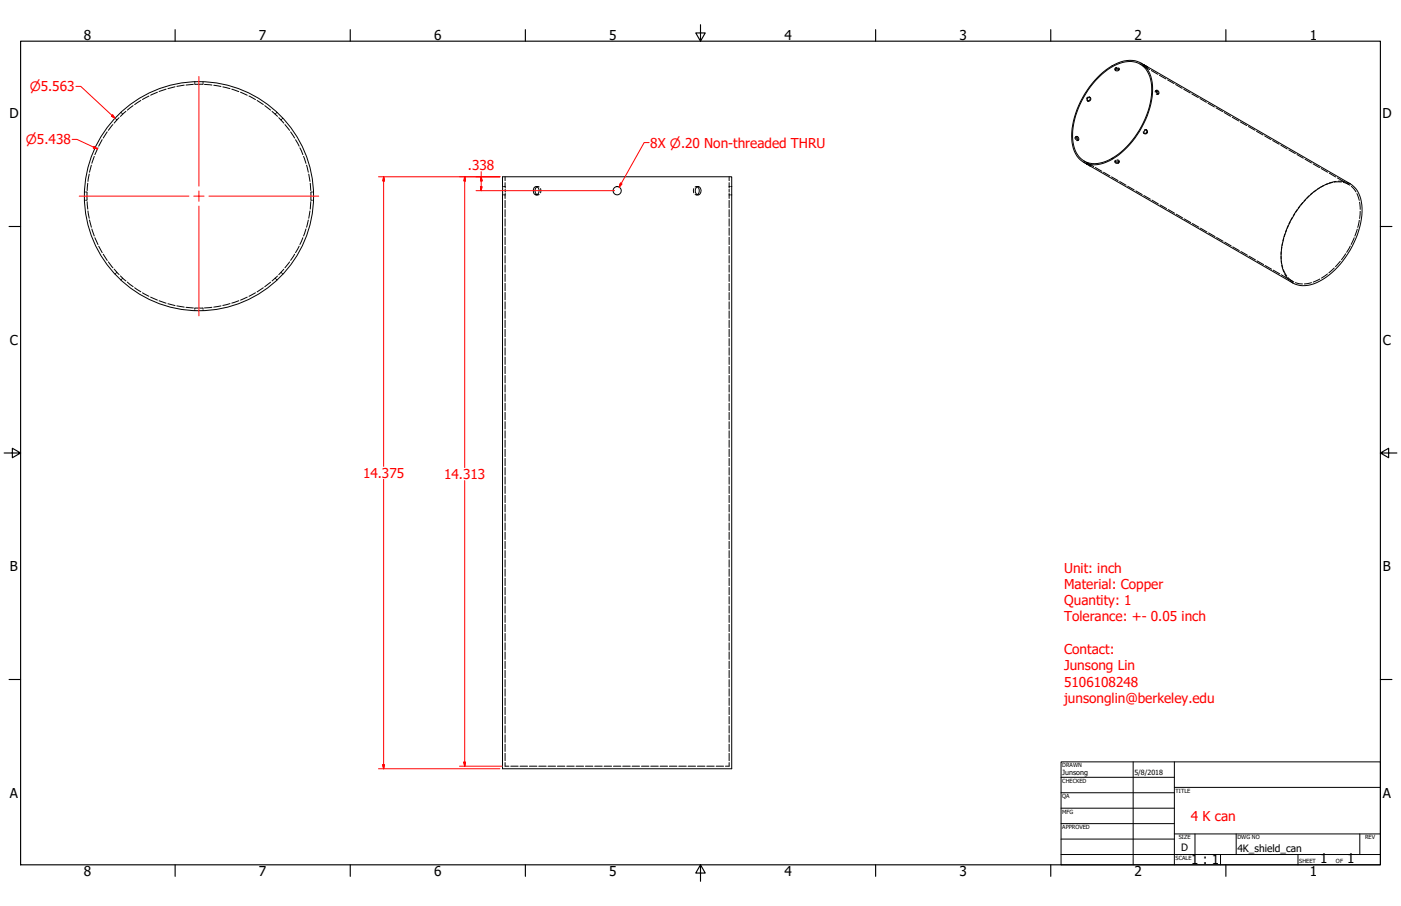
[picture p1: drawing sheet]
<svg xmlns="http://www.w3.org/2000/svg" width="864mm" height="559mm" viewBox="0 0 864 559" stroke-linecap="round" stroke-linejoin="round" font-family="sans-serif">
<!-- layer: Hidden (ANSI) -->
<g fill="none" stroke="#000" stroke-width=".62">
<path d="M703 40h1M92 59l-4 2M97 57l-4 2M102 55l-4 1M108 54l-4 1M114 53h-5M119 52h-4M120 50v1M120 51v1M120 52h5M125 50v1M125 51v1"/>
<path d="M126 52h5M132 53h4M137 54l5 1M143 55l4 2M148 57l4 2M153 59l4 2M670 60v1M671 60h1M672 60h.1M687 42h.1M687 43h.1M689 42h-2"/>
<path d="M689 42h1M690 43h.1M704 40l2 1M705 40v1M705 40h.1M705 40h1M706 41l1 1M706 41h.1M707 42l2 1M707 42h.1M707 41h.1M710 43l4 3"/>
<path d="M713 56h-1M713 56l-1 1M713 56h.1M714 58h.1M714 58h-1M715 46l4 3M720 49l4 3M725 52l4 2M730 55l4 2M735 58l4 2M70 77l-3 3M71 73h.1"/>
<path d="M72 74h.1M73 73l-3 3M74 69l1 1M75 70h1M78 69l-4 3M82 65l-4 3M87 62l-4 3M158 62l4 2M163 65l4 3M168 69l3 3M170 70h.1M171 69l-1 1"/>
<path d="M172 73l3 3M174 74h-1M174 73h.1M176 77l2 3M670 62h.1M671 62h.1M740 61l4 2M745 64l4 2M750 67l4 2M755 69l4 3M760 72l4 3M765 75l4 2"/>
<path d="M770 78l4 2M58 96l-1 5M60 91l-2 4M63 86l-2 4M66 81l-2 4M179 81l3 4M182 86l2 4M185 91l2 4M187 96l2 5M663 85v1M663 84h.1M664 84h-1"/>
<path d="M664 86v1M664 87h.1M665 86h.1M668 99l1 1M687 100h.1M688 99h-1M689 99h1M690 100h.1M705 81v1M705 82h1M705 82h.1M706 80h1"/>
<path d="M707 80h-2M707 80h.1M775 81l4 2M780 84l3 2M784 87l4 2M789 90l4 2M794 92l4 3M799 95l4 3M804 98l4 3M52 118h1M53 118h1M54 119v4"/>
<path d="M54 113v5M55 107l-1 5M56 102l-1 4M189 102l1 4M190 107l1 5M191 113l1 5M192 119v4M192 118h.1M193 118h.1M310 115h.1M311 115h.1M311 115v1"/>
<path d="M311 109v2M311 113v2M311 119v1M311 117v1M330 115h1M331 115h1M332 120h-1M333 116v3M428 116v3M428 120h2M429 115h1M430 115h-2"/>
<path d="M430 115h.1M449 115v1M449 117v1M449 119v1M449 115h1M449 109v2M449 113v2M451 115h.1M670 100l1 1M670 101h.1M670 100v1M670 101l1 1"/>
<path d="M671 101l3 2M672 102h.1M675 103l4 3M680 106l4 3M685 109l4 2M690 112l4 2M695 115l4 2M700 118l4 2M809 119l-3 3M809 101l4 2M811 117l-3 3M813 116l-3 2"/>
<path d="M814 104l4 2M816 114l-4 3M818 113l-4 2M819 107l4 2M821 113l-4 1M824 112l-5 1M824 110l4 2M825 112h4M827 112h-5M828 112l4 2M829 113l2 1M830 112l2 1"/>
<path d="M833 115l3 3M836 119l2 5M52 124h1M53 124h1M54 124v5M54 130l1 5M55 136l1 4M190 136l-1 4M191 130l-1 5M192 124l-1 5M192 124h.1M193 124h.1"/>
<path d="M310 120h.1M311 120h.1M311 120v2M311 124v4M311 129v5M311 135v5M330 120h1M331 120h1M429 120h1M430 120h.1M449 120h1M449 120v2"/>
<path d="M449 124v4M449 129v5M449 135v5M451 120h.1M705 121l4 2M710 123l4 3M715 126l4 3M720 129l4 3M725 132l4 2M730 135l4 2M735 138l4 2M794 139l-2 4"/>
<path d="M795 137l-2 4M797 134l-2 4M798 132l-2 4M800 129l-3 4M801 127l-2 4M803 125l-3 3M805 123l-3 3M807 121l-3 3M838 136l-1 4M838 125v4M838 130v5M57 141l1 5"/>
<path d="M58 147l2 4M61 152l2 4M64 157l2 4M182 157l-3 4M184 152l-2 4M187 147l-2 4M189 141l-2 5M311 141v4M311 146v5M311 152v5M311 158v4M449 141v4"/>
<path d="M449 146v5M449 152v5M449 158v4M740 141l4 2M745 144l4 2M750 146l4 3M755 149l4 3M760 152l4 3M765 155l4 2M770 158l4 2M790 158v4M790 155v5"/>
<path d="M790 152v5M791 150l-1 4M791 147l-1 4M792 144l-1 5M793 142l-1 4M830 157l-3 3M832 152l-2 4M835 147l-2 4M837 141l-2 5M67 162l3 3M70 166l3 3M71 169h.1"/>
<path d="M72 168h.1M74 170l4 3M75 172l-1 1M76 172h-1M78 174l4 3M83 177l4 3M162 177l-4 3M167 174l-4 3M170 172h.1M170 172l1 1M171 170l-3 3M173 168h1"/>
<path d="M174 169h.1M175 166l-3 3M178 162l-2 3M311 163v5M311 169v5M311 175v4M449 163v5M449 169v5M449 175v4M775 161l4 2M780 164l4 2M785 167l4 2"/>
<path d="M790 161l1 4M790 169l4 3M790 164l1 4M791 166l2 4M792 169l2 3M794 171l3 3M795 172l2 2M795 173l2 2M799 174l4 1M808 174l-4 1M814 172l-5 2M818 169l-3 3"/>
<path d="M822 165l-3 3M826 161l-3 3M88 181l4 2M93 183l4 2M98 185l4 2M104 187l4 1M109 189h5M115 190h4M120 190h.1M120 191v1M120 190h5M125 190h.1"/>
<path d="M125 191v1M131 190h-5M136 189h-4M142 187l-5 1M147 185l-4 2M152 183l-4 2M157 181l-4 2M311 180v5M311 186v5M311 192v4M311 197v5M449 180v5"/>
<path d="M449 186v5M449 192v4M449 197v5M311 203v5M311 209v4M311 215v4M449 203v5M449 209v4M449 215v4M311 220v5M311 226v4M311 232v4"/>
<path d="M311 237v5M449 220v5M449 226v4M449 232v4M449 237v5M311 243v5M311 249v4M311 254v5M449 243v5M449 249v4M449 254v5M311 260v5"/>
<path d="M311 266v4M311 271v5M311 277v5M449 260v5M449 266v4M449 271v5M449 277v5M311 283v4M311 288v5M311 294v5M311 300v4M449 283v4"/>
<path d="M449 288v5M449 294v5M449 300v4M311 305v5M311 311v5M311 317v4M449 305v5M449 311v5M449 317v4M311 323v4M311 328v5M311 334v4"/>
<path d="M311 340v4M449 323v4M449 328v5M449 334v4M449 340v4M311 345v5M311 351v4M311 357v4M449 345v5M449 351v4M449 357v4M311 362v5"/>
<path d="M311 368v5M311 374v4M311 379v5M449 362v5M449 368v5M449 374v4M449 379v5M311 385v5M311 391v4M311 396v5M449 385v5M449 391v4"/>
<path d="M449 396v5M311 402v5M311 408v4M311 413v5M311 419v5M449 402v5M449 408v4M449 413v5M449 419v5M311 425v4M311 431v4M311 436v5"/>
<path d="M449 425v4M449 431v4M449 436v5M311 442v4M311 448v4M311 453v5M311 459v4M449 442v4M449 448v4M449 453v5M449 459v4M311 470v3h3"/>
<path d="M311 465v4M315 473h4M321 473h4M326 473h5M332 473h5M338 473h4M344 473h4M349 473h5M355 473h5M361 473h4M367 473h4M372 473h5"/>
<path d="M378 473h5M384 473h4M390 473h4M395 473h5M401 473h5M407 473h4M413 473h4M418 473h5M424 473h5M430 473h5M436 473h4M441 473h5"/>
<path d="M449 470v3h-2M449 465v4"/>
</g>
<!-- layer: Visible (ANSI) -->
<g fill="none" stroke="#000" stroke-width=".62">
<path d="M703 39l4 2h-1M676 49a29 29 0 0 1 23-11 14 14 0 0 1 11 15 52 52 0 0 1-28 46 14 14 0 0 1-21-12 52 52 0 0 1 15-38zM676 48a28 28 0 0 1 24-11 15 15 0 0 1 10 16 53 53 0 0 1-28 47 14 14 0 0 1-21-12 53 53 0 0 1 15-40zM687 43a1.1 1.1 0 0 1 2-1 1.1 1.1 0 0 1 0 1l-1 1zM687 43h2h1M707 41l125 72a19 19 0 0 1 7 20 54 54 0 0 1-29 42 15 15 0 0 1-13 0l-125-73M713 56a1 1 0 0 1 1 0 1 1 0 0 1 0 2zM713 56l1 1v1M672 60a1.4 1.4 0 0 1 0 2 1.4 1.4 0 0 1-2 0M663 84l1 2M664 84a1.1 1.1 0 0 1 1 1 1.1 1.1 0 0 1-1 1l-1-1zM687 100a1.1 1.1 0 0 1 2-1 1.1 1.1 0 0 1 0 2h-1z"/>
<path d="M687 100h3M707 80a1.3 1.3 0 0 1 0 2 1.3 1.3 0 0 1-2 0M310 109h141v365h-141zM329 116a1.8 1.8 0 0 1 2-1 1.8 1.8 0 0 1 1 3 1.9 1.9 0 0 1-2 2 1.9 1.9 0 0 1-1-2zM331 115a3 3 0 0 0 0 5M429 116a2.2 2.2 0 0 1 3 0 2.2 2.2 0 0 1 0 3l-1 1a2.4 2.4 0 0 1-3-1 2.4 2.4 0 0 1 1-3zM430 115a3 3 0 0 1 0 5M668 100l4 2h-1"/>
<circle cx="671" cy="61" r="1.2"/>
<circle cx="706" cy="81" r="1.2"/>
<circle cx="380" cy="118" r="2.6"/>
<circle cx="123" cy="121" r="71"/>
</g>
<!-- layer: Border (ANSI) -->
<g fill="none" stroke="#000" stroke-width=".7">
<path d="M108 18v7M216 18v7M324 18v7M432 15v10l-3-5h6l-3 5M540 18v7M648 18v7M756 18v7M13 25h838v508h-838zM6 140h7M851 140h7M3 279h10l-5-3v6l5-3M851 279l5 3v-6l-5 3h10"/>
<path d="M6 419h7M851 419h7M108 533v8M216 533v8M324 533v8M432 533l3 5h-6l3-5v11M540 533v8M648 533v8M756 533v8"/>
</g>
<!-- layer: Title (ANSI) -->
<g fill="none" stroke="#000" stroke-width=".62">
<path d="M654 470h197v63h-197zM654 479h70M698 470v63M724 470v63M654 489h70M654 498h70M724 486h127M654 508h70M654 518h70M724 514h127M737 514v13M762 514v13"/>
<path d="M838 514v13M654 527h197M752 527v6M800 527v6"/>
</g>
<!-- layer: Dimension (ANSI) -->
<g fill="none" stroke="#f00" stroke-width=".62">
<path d="M47 53h3l21 20M69 71l2 2-2-1zM44 86h3l13 6M58 90l2 2-2-1zM233 109h75M236 109l1 3h-1zM236 109v179M286 109l1 3h-1zM286 109v179M293 118h86M296 115h1v3zM297 109v3h-1z"/>
<path d="M297 106v12M236 296v178M286 296v177M233 474h75M236 472h1l-1 2zM283 473h27M286 470h1l-1 3z"/>
</g>
<g fill="#f00" stroke="#f00" stroke-width=".62">
<path d="M236 109l1 3z"/>
<path d="M236 109l1 3h-1z"/>
<path d="M236 472v2z"/>
<path d="M236 472h1l-1 2z"/>
<path d="M297 109v3z"/>
<path d="M297 109v3h-1z"/>
<path d="M296 115l1 3z"/>
<path d="M296 115h1v3z"/>
<path d="M286 109l1 3z"/>
<path d="M286 109l1 3h-1z"/>
<path d="M286 470v3z"/>
<path d="M286 470h1l-1 3z"/>
<path d="M69 72l2 1z"/>
<path d="M69 71l2 2-2-1z"/>
<path d="M58 91l2 1z"/>
<path d="M58 90l2 2-2-1z"/>
</g>
<!-- layer: Symbol (ANSI) -->
<path d="M400 88h-3l-15 27M382 113h1l-1 2z" fill="none" stroke="#f00" stroke-width=".62"/>
<g fill="#f00" stroke="#f00" stroke-width=".62">
<path d="M382 113v2z"/>
<path d="M382 113h1l-1 2z"/>
</g>
<!-- layer: Center Mark (ANSI) -->
<path d="M123 47v68M123 118v6M49 121h67M119 121h7M123 127v68M129 121h67" fill="none" stroke="#f00" stroke-width=".62"/>
<g font-size="8.4">
<text x="52" y="24">8</text>
<text x="160" y="24">7</text>
<text x="268" y="24">6</text>
<text x="376" y="24">5</text>
<text x="483" y="24">4</text>
<text x="591" y="24">3</text>
<text x="699" y="24">2</text>
<text x="807" y="24">1</text>
<text x="6" y="73">D</text>
<text x="852" y="73">D</text>
<text x="6" y="213">C</text>
<text x="852" y="213">C</text>
<text x="6" y="352">B</text>
<text x="852" y="352">B</text>
<text x="6" y="492">A</text>
<text x="852" y="492">A</text>
<text x="734" y="533">1 : 1</text>
<text x="814" y="533">1</text>
<text x="830" y="533">1</text>
<text x="52" y="541">8</text>
<text x="160" y="541">7</text>
<text x="268" y="541">6</text>
<text x="376" y="541">5</text>
<text x="483" y="541">4</text>
<text x="591" y="541">3</text>
<text x="699" y="541">2</text>
<text x="807" y="541">1</text>
</g>
<g font-size="8.4" fill="#f00">
<text x="401" y="91">8X ⌀.20 Non-threaded THRU</text>
<text x="288" y="105">.338</text>
<text x="224" y="295">14.375</text>
<text x="274" y="295">14.313</text>
<text x="656" y="353">Unit: inch</text>
<text x="656" y="363">Material: Copper</text>
<text x="656" y="373">Quantity: 1</text>
<text x="656" y="383">Tolerance: +- 0.05 inch</text>
<text x="656" y="403">Contact:</text>
<text x="656" y="413">Junsong Lin</text>
<text x="656" y="423">5106108248</text>
<text x="656" y="433">junsonglin@berkeley.edu</text>
<text x="734" y="506">4 K can</text>
</g>
<g font-size="8" fill="#f00">
<text x="18" y="56">⌀5.563</text>
<text x="16" y="89">⌀5.438</text>
</g>
<g font-size="6.3">
<text x="728" y="525">D</text>
<text x="763" y="525">4K_shield_can</text>
</g>
<g font-size="4.4">
<text x="655" y="478">Junsong</text>
<text x="699" y="478">5/8/2018</text>
</g>
<g font-size="3.5">
<text x="655" y="473">DRAWN</text>
<text x="655" y="483">CHECKED</text>
<text x="725" y="489">TITLE</text>
<text x="655" y="492">QA</text>
<text x="655" y="502">MFG</text>
<text x="655" y="511">APPROVED</text>
<text x="727" y="518">SIZE</text>
<text x="763" y="518">DWG NO</text>
<text x="841" y="518">REV</text>
<text x="725" y="530">SCALE</text>
<text x="801" y="533">SHEET</text>
<text x="824" y="533">OF</text>
</g>
</svg>
